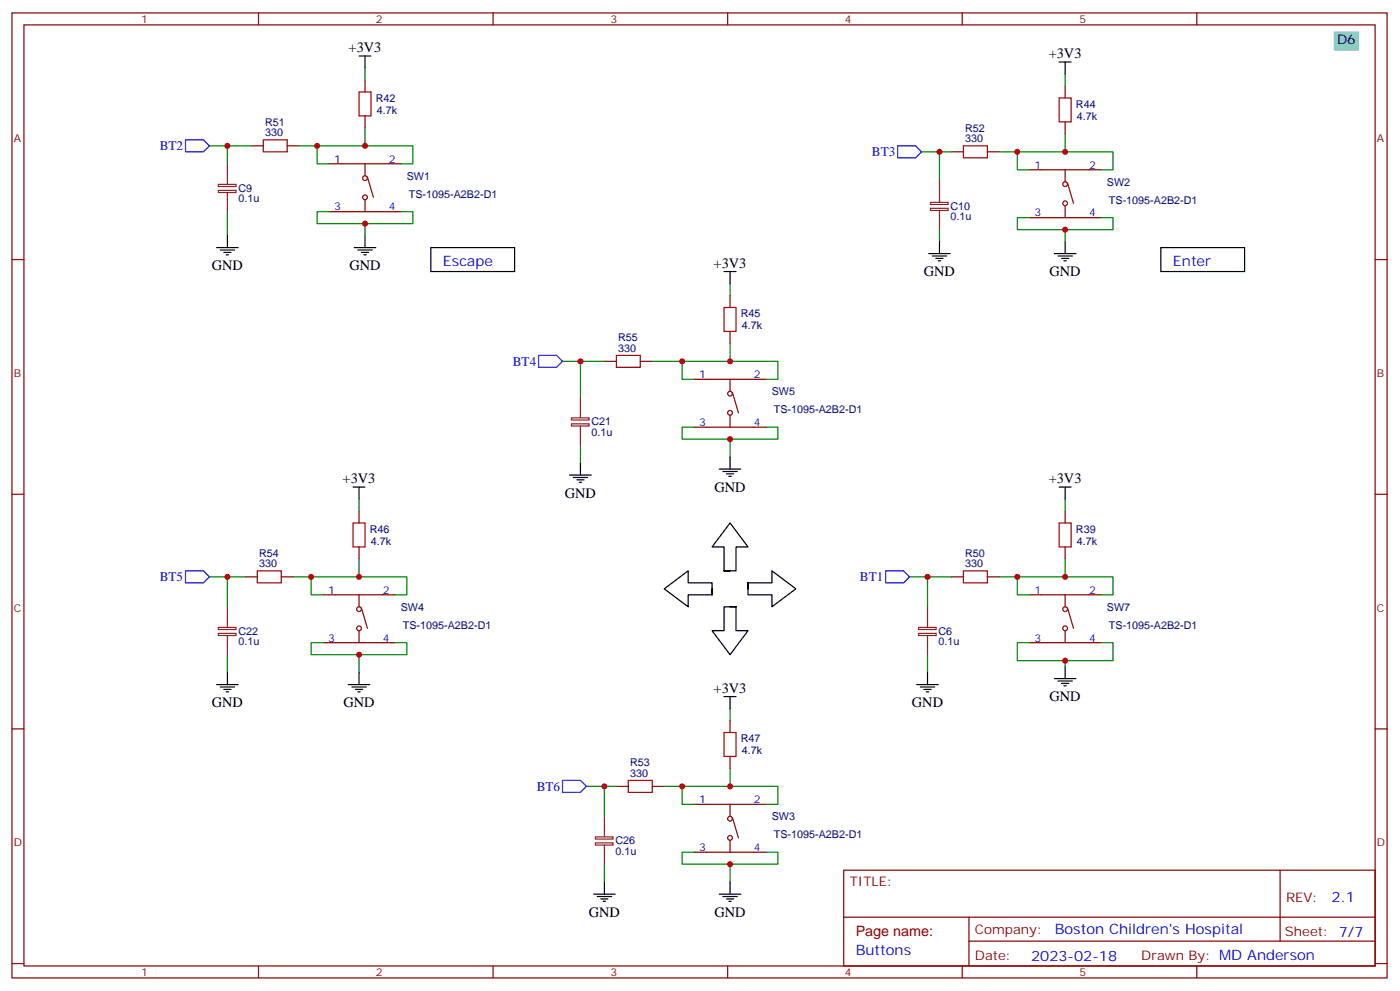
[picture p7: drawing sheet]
<svg xmlns="http://www.w3.org/2000/svg" width="413mm" height="292mm" viewBox="0 0 413 292" stroke-linecap="round" stroke-linejoin="round" font-family="sans-serif">
<g fill="none" stroke="#870000" stroke-width=".35">
<path d="M3.5 3.8h405.4v284.3h-405.4zM7.1 7.3h398.2v277.3h-398.2zM76.2 3.8v3.5M145.3 3.8v3.5M214.5 3.8v3.5M283.6 3.8v3.5M352.8 3.8v3.5M107.6 23.6v3.5M107.6 34.1v3.6M314 25.3v3.6M314 35.9v3.5M74.1 43h3.5"/>
<path d="M84.7 43h3.5M97 48.3h21.2M107.6 48.3v3.5M107.6 58.8v3.6M108.3 52.1l1.8 6M280.5 44.7h3.5M291 44.7h3.6M303.4 50h21.2M314 50v3.6M314.7 53.9l1.7 6M3.5 76.5h3.6M97 62.4h21.2"/>
<path d="M303.4 64.1h21.2M314 60.6v3.5M405.3 76.5h3.6M215.2 87.1v3.5M215.2 97.6v3.6M178.2 106.5h3.5M188.7 106.5h3.6M204.6 111.8h21.2M215.2 111.8v3.5M215.9 115.6l1.8 6M204.6 125.9h21.2M215.2 122.3v3.6"/>
<path d="M3.5 145.6h3.6M105.8 150.6v3.5M314 150.6v3.5M405.3 145.6h3.6M72.3 170h3.5M82.9 170h3.5M95.2 175.3h21.2M105.8 161.1v3.6M105.8 175.3v3.5M106.5 179.1l1.8 6M280.5 170h3.5M291 170h3.6"/>
<path d="M303.4 175.3h21.2M314 161.1v3.6M314 175.3v3.5M314.7 179.1l1.7 6M95.2 189.4h21.2M105.8 185.8v3.6M303.4 189.4h21.2M314 185.8v3.6M3.5 214.8h3.6M215.2 212.3v3.5M405.3 214.8h3.6M181.7 231.7h3.5"/>
<path d="M192.3 231.7h3.5M204.6 237h21.2M215.2 222.9v3.5M215.2 237v3.5M204.6 251.1h21.2M215.2 247.6v3.5M215.9 240.9l1.8 6M248.7 256.4h156.6v28.2h-156.6zM377.3 256.4v20.9M248.7 270.2h156.5M285.6 277.3h119.6M285.6 270.2v14.2"/>
<path d="M3.5 283.9h3.6M76.2 284.6v3.5M145.3 284.6v3.5M214.5 284.6v3.5M283.6 284.6v3.5M352.8 284.6v3.5M405.3 283.9h3.6"/>
<circle cx="107.6" cy="58.1" r=".71"/>
<circle cx="107.6" cy="52.5" r=".71"/>
<circle cx="314" cy="54.3" r=".71"/>
<circle cx="314" cy="59.9" r=".71"/>
<circle cx="215.2" cy="116" r=".71"/>
<circle cx="215.2" cy="121.6" r=".71"/>
<circle cx="105.8" cy="179.5" r=".71"/>
<circle cx="314" cy="179.5" r=".71"/>
<circle cx="105.8" cy="185.1" r=".71"/>
<circle cx="314" cy="185.1" r=".71"/>
<circle cx="215.2" cy="241.2" r=".71"/>
<circle cx="215.2" cy="246.9" r=".71"/>
</g>
<g fill="none" stroke="#008700" stroke-width=".35">
<path d="M107.6 20v3.6M107.6 37.7v5.3M314 21.8v3.5M314 39.4v5.3M61.7 43h5.3M74.1 43h-7.1v5.3M88.2 43h5.3M97 48.3h-3.5v-5.3h28.2v5.3h-3.5M271.6 44.7h5.3v8.9M276.9 44.7h3.6M294.6 44.7h5.3M303.4 50h-3.5v-5.3h28.2v5.3h-3.5"/>
<path d="M67 62.4v7M97 62.4h-3.5v3.5h28.2v-3.5h-3.5M107.6 65.9v3.5M276.9 67.7v3.5M303.4 64.1h-3.5v3.6h28.2v-3.6h-3.5M314 67.7v3.5M215.2 83.5v3.6M165.8 106.5h5.3M178.2 106.5h-7.1v10.6M192.3 106.5h8.8M204.6 111.8h-3.5v-5.3h28.2v5.3h-3.5M215.2 101.2v5.3"/>
<path d="M171.1 131.2v5.3M204.6 125.9h-3.5v3.5h28.2v-3.5h-3.5M215.2 129.4v5.3M105.8 147v3.6M314 147v3.6M61.7 170h5.3M72.3 170h-5.3v8.8M86.4 170h5.3v5.3h3.5M91.7 170h28.2v5.3h-3.5M105.8 164.7v5.3M268.1 170h5.3M280.5 170h-7.1v8.8"/>
<path d="M294.6 170h33.5v5.3h-3.5M299.9 170v5.3h3.5M314 164.7v5.3M67 192.9v5.3M95.2 189.4h-3.5v3.5h28.2v-3.5h-3.5M105.8 192.9v5.3M273.4 192.9v5.3M303.4 189.4h-3.5v5.3h14.1M324.6 189.4h3.5v5.3h-14.1v1.7M215.2 208.8v3.5M172.9 231.7h5.3M181.7 231.7h-3.5v8.8"/>
<path d="M195.8 231.7h5.3v5.3h3.5M201.1 231.7h28.2v5.3h-3.5M215.2 226.4v5.3M178.2 254.6v5.3M204.6 251.1h-3.5v3.5h28.2v-3.5h-3.5M215.2 254.6v5.3"/>
</g>
<path d="M54.7 41.2h5.3l1.7 1.8-1.7 1.7h-5.3zM264.6 43h5.3l1.7 1.7-1.7 1.8h-5.3zM158.7 104.7h5.3l1.8 1.8-1.8 1.7h-5.3zM54.7 168.2h5.3l1.7 1.8-1.7 1.7h-5.3zM261.1 168.2h5.2l1.8 1.8-1.8 1.7h-5.2zM165.8 229.9h5.3l1.8 1.8-1.8 1.8h-5.3z" fill="none" stroke="#00f" stroke-width=".35"/>
<g fill="none" stroke="#000" stroke-width=".35">
<path d="M105.8 16.5h3.6M107.6 16.5v3.5M312.2 18.3h3.5M314 18.3v3.5M63.9 73h6.3M64.9 73.7h4.2M66 74.4h2.1M66.7 75.1h.7M67 69.4v3.6M104.4 73h6.4M105.5 73.7h4.2M106.5 74.4h2.2"/>
<path d="M107.2 75.1h.7M107.6 69.4v3.6M127 73h24.7v7h-24.7zM273.8 74.7h6.3M274.8 75.4h4.2M275.9 76.1h2.1M276.6 76.8h.7M276.9 71.2v3.5M310.8 74.7h6.3M311.9 75.4h4.2M312.9 76.1h2.1M313.6 76.8h.7"/>
<path d="M314 71.2v3.5M342.2 73h24.7v7h-24.7zM213.4 80h3.6M215.2 80v3.5M167.9 140h6.4M171.1 136.5v3.5M212 138.2h6.4M213.1 138.9h4.2M214.1 139.6h2.2M215.2 134.7v3.5M104.1 143.5h3.5M105.8 143.5v3.5"/>
<path d="M169 140.7h4.2M170 141.4h2.2M170.7 142.1h.7M214.8 140.3h.7M312.2 143.5h3.5M314 143.5v3.5M209.9 173.5v1.8v-3.6h-7.1v-3.5l-7 5.3 7 5.3v-3.5h7.1M213.4 168.2v-7.1h-3.5l5.3-7 5.3 7h-3.5v7.1h-3.6h1.8M215.2 178.8h1.8h-3.6v7h-3.5l5.3 7.1 5.3-7.1h-3.5v-7M220.5 171.7h7v-3.5l7.1 5.3-7.1 5.3v-3.5h-7v-3.6v1.8M67 198.2v3.5M105.8 198.2v3.5"/>
<path d="M273.4 198.2v3.5M310.8 200h6.3M314 196.4v3.6M63.9 201.7h6.3M64.9 202.4h4.2M66 203.1h2.1M66.7 203.8h.7M102.7 201.7h6.3M103.7 202.4h4.2M104.8 203.1h2.1M105.5 203.8h.7M213.4 205.2h3.6"/>
<path d="M215.2 205.2v3.6M270.2 201.7h6.4M271.3 202.4h4.2M272.3 203.1h2.2M273 203.8h.8M311.9 200.7h4.2M312.9 201.4h2.1M313.6 202.1h.7M178.2 259.9v3.6M215.2 259.9v3.6M175 263.5h6.3M176 264.2h4.3"/>
<path d="M177.1 264.9h2.1M177.8 265.6h.7M212 263.5h6.4M213.1 264.2h4.2M214.1 264.9h2.2M214.8 265.6h.7"/>
</g>
<g fill="none" stroke="#8c2424" stroke-width=".35">
<path d="M64.4 54.3h5.2v.7h-5.2zM64.4 56.1h5.2v.6h-5.2zM67 48.3v6M67 56.7v5.7M274.3 59.6h5.2v.7h-5.2zM276.9 53.6v5.9M274.3 61.4h5.2v.6h-5.2zM276.9 62v5.7M171.1 117.1v5.9M168.5 123.1h5.1v.7h-5.1zM168.5 124.9h5.1v.6h-5.1zM171.1 125.5v5.7"/>
<path d="M67 178.8v6M273.4 178.8v6M64.4 184.9h5.2v.6h-5.2zM64.4 186.6h5.2v.7h-5.2zM67 187.3v5.6M270.8 184.9h5.1v.6h-5.1zM270.8 186.6h5.1v.7h-5.1zM273.4 187.3v5.6M175.5 246.6h5.2v.6h-5.2zM175.5 248.4h5.2v.6h-5.2zM178.2 240.5v6M178.2 249v5.6"/>
</g>
<path d="M105.8 27.1h3.6v7h-3.6zM312.2 28.9h3.5v7h-3.5zM77.6 41.2h7.1v3.5h-7.1zM284 43h7v3.5h-7zM213.4 90.6h3.6v7h-3.6zM181.7 104.7h7v3.5h-7zM104.1 154.1h3.5v7h-3.5zM312.2 154.1h3.5v7h-3.5zM75.8 168.2h7.1v3.5h-7.1zM284 168.2h7v3.5h-7zM213.4 215.8h3.6v7.1h-3.6zM185.2 229.9h7.1v3.6h-7.1z" fill="none" stroke="#a10000" stroke-width=".35"/>
<path d="M393.3 9.5h7.1v5.2h-7.1z" fill="#6cf" stroke="#6cf" stroke-width=".35"/>
<g fill="#c00">
<circle cx="299.9" cy="170" r=".88"/>
<circle cx="314" cy="170" r=".88"/>
<circle cx="314" cy="194.7" r=".88"/>
<circle cx="107.6" cy="43" r=".88"/>
<circle cx="107.6" cy="65.9" r=".88"/>
<circle cx="299.9" cy="44.7" r=".88"/>
<circle cx="314" cy="44.7" r=".88"/>
<circle cx="314" cy="67.7" r=".88"/>
<circle cx="201.1" cy="231.7" r=".88"/>
<circle cx="215.2" cy="231.7" r=".88"/>
<circle cx="215.2" cy="254.6" r=".88"/>
<circle cx="91.7" cy="170" r=".88"/>
<circle cx="105.8" cy="170" r=".88"/>
<circle cx="105.8" cy="192.9" r=".88"/>
<circle cx="215.2" cy="106.5" r=".88"/>
<circle cx="215.2" cy="129.4" r=".88"/>
<circle cx="201.1" cy="106.5" r=".88"/>
<circle cx="93.5" cy="43" r=".88"/>
<circle cx="273.4" cy="170" r=".88"/>
<circle cx="67" cy="43" r=".88"/>
<circle cx="276.9" cy="44.7" r=".88"/>
<circle cx="178.2" cy="231.7" r=".88"/>
<circle cx="67" cy="170" r=".88"/>
<circle cx="171.1" cy="106.5" r=".88"/>
</g>
<g font-size="4.2">
<text x="102.8" y="15.5">+3V3</text>
<text x="309.1" y="17.2">+3V3</text>
<text x="62.4" y="79.6">GND</text>
<text x="103" y="79.6">GND</text>
<text x="210.4" y="79">+3V3</text>
<text x="272.3" y="81.4">GND</text>
<text x="309.4" y="81.4">GND</text>
<text x="101" y="142.5">+3V3</text>
<text x="309.1" y="142.5">+3V3</text>
<text x="166.5" y="146.7">GND</text>
<text x="210.6" y="144.9">GND</text>
<text x="62.4" y="208.4">GND</text>
<text x="101.2" y="208.4">GND</text>
<text x="210.4" y="204.2">+3V3</text>
<text x="268.8" y="208.4">GND</text>
<text x="309.4" y="206.6">GND</text>
<text x="173.6" y="270.1">GND</text>
<text x="210.6" y="270.1">GND</text>
</g>
<g font-size="4.2" fill="#00f">
<text x="130.5" y="78.2">Escape</text>
<text x="345.7" y="78.2">Enter</text>
<text x="392.5" y="265.7">2.1</text>
<text x="310.9" y="275.2">Boston Children's Hospital</text>
<text x="252.2" y="281.4">Buttons</text>
<text x="304" y="283">2023-02-18</text>
</g>
<text font-size="4.2" fill="#900" x="252.2" y="275.8">Page name:</text>
<text font-size="3.9" x="394.1" y="13">D6</text>
<g font-size="3.9" fill="#00f">
<text x="47.1" y="44.2">BT2</text>
<text x="257" y="46">BT3</text>
<text x="151.2" y="107.7">BT4</text>
<text x="47.1" y="171.2">BT5</text>
<text x="253.5" y="171.2">BT1</text>
<text x="158.2" y="233">BT6</text>
</g>
<g font-size="3.9" fill="#800">
<text x="250.5" y="261">TITLE:</text>
<text x="379.1" y="265.7">REV:</text>
<text x="287.4" y="275.2">Company:</text>
<text x="378.7" y="275.8">Sheet: 7/7</text>
<text x="287.4" y="282.9">Date:</text>
<text x="336.4" y="282.9">Drawn By: MD Anderson</text>
</g>
<g font-size="3.2" fill="#800">
<text x="41.6" y="6.8">1</text>
<text x="110.8" y="6.8">2</text>
<text x="179.9" y="6.8">3</text>
<text x="249.1" y="6.8">4</text>
<text x="318.2" y="6.8">5</text>
<text x="4.1" y="41.9">A</text>
<text x="405.9" y="41.9">A</text>
<text x="4.1" y="111.1">B</text>
<text x="405.9" y="111.1">B</text>
<text x="4.1" y="180.2">C</text>
<text x="405.9" y="180.2">C</text>
<text x="4.1" y="249.3">D</text>
<text x="405.9" y="249.3">D</text>
<text x="41.6" y="287.6">1</text>
<text x="110.8" y="287.6">2</text>
<text x="179.9" y="287.6">3</text>
<text x="249.1" y="287.6">4</text>
<text x="318.2" y="287.6">5</text>
</g>
<g font-size="3.2" fill="#000080">
<text x="110.8" y="30">R42</text>
<text x="111.1" y="33.6">4.7k</text>
<text x="317.2" y="31.8">R44</text>
<text x="317.5" y="35.3">4.7k</text>
<text x="78.1" y="40.1">330</text>
<text x="78.1" y="37">R51</text>
<text x="284.5" y="41.9">330</text>
<text x="284.5" y="38.8">R52</text>
<text x="119.9" y="53">SW1</text>
<text x="70.3" y="59.6">0.1u</text>
<text x="70.3" y="56.5">C9</text>
<text x="120.5" y="58.3">TS-1095-A2B2-D1</text>
<text x="326.3" y="54.7">SW2</text>
<text x="280.2" y="64.9">0.1u</text>
<text x="280.2" y="61.8">C10</text>
<text x="326.9" y="60">TS-1095-A2B2-D1</text>
<text x="218.4" y="93.5">R45</text>
<text x="182.2" y="100.5">R55</text>
<text x="218.7" y="97.1">4.7k</text>
<text x="182.2" y="103.6">330</text>
<text x="227.5" y="116.5">SW5</text>
<text x="174.3" y="125.3">C21</text>
<text x="228.1" y="121.8">TS-1095-A2B2-D1</text>
<text x="174.3" y="128.4">0.1u</text>
<text x="109" y="157">R46</text>
<text x="109.3" y="160.6">4.7k</text>
<text x="317.2" y="157">R39</text>
<text x="317.5" y="160.6">4.7k</text>
<text x="76.4" y="167.1">330</text>
<text x="76.4" y="164">R54</text>
<text x="284.5" y="167.1">330</text>
<text x="284.5" y="164">R50</text>
<text x="118.1" y="180">SW4</text>
<text x="326.3" y="180">SW7</text>
<text x="118.8" y="185.3">TS-1095-A2B2-D1</text>
<text x="326.9" y="185.3">TS-1095-A2B2-D1</text>
<text x="70.3" y="190.2">0.1u</text>
<text x="70.3" y="187">C22</text>
<text x="276.6" y="190.2">0.1u</text>
<text x="276.6" y="187">C6</text>
<text x="218.4" y="218.8">R47</text>
<text x="185.7" y="225.8">R53</text>
<text x="218.7" y="222.3">4.7k</text>
<text x="185.7" y="228.9">330</text>
<text x="227.5" y="241.7">SW3</text>
<text x="181.4" y="251.9">0.1u</text>
<text x="181.4" y="248.7">C26</text>
<text x="228.1" y="247">TS-1095-A2B2-D1</text>
</g>
<g font-size="3.2" fill="#00f">
<text x="98.5" y="47.9">1</text>
<text x="114.7" y="47.9">2</text>
<text x="304.9" y="49.7">1</text>
<text x="321" y="49.7">2</text>
<text x="98.5" y="62">3</text>
<text x="114.7" y="62">4</text>
<text x="304.9" y="63.8">3</text>
<text x="321" y="63.8">4</text>
<text x="206.1" y="111.4">1</text>
<text x="222.2" y="111.4">2</text>
<text x="206.1" y="125.5">3</text>
<text x="222.2" y="125.5">4</text>
<text x="96.8" y="174.9">1</text>
<text x="112.9" y="174.9">2</text>
<text x="304.9" y="174.9">1</text>
<text x="321" y="174.9">2</text>
<text x="96.8" y="189">3</text>
<text x="112.9" y="189">4</text>
<text x="304.9" y="189">3</text>
<text x="321" y="189">4</text>
<text x="206.1" y="236.6">1</text>
<text x="222.2" y="236.6">2</text>
<text x="206.1" y="250.8">3</text>
<text x="222.2" y="250.8">4</text>
</g>
</svg>
